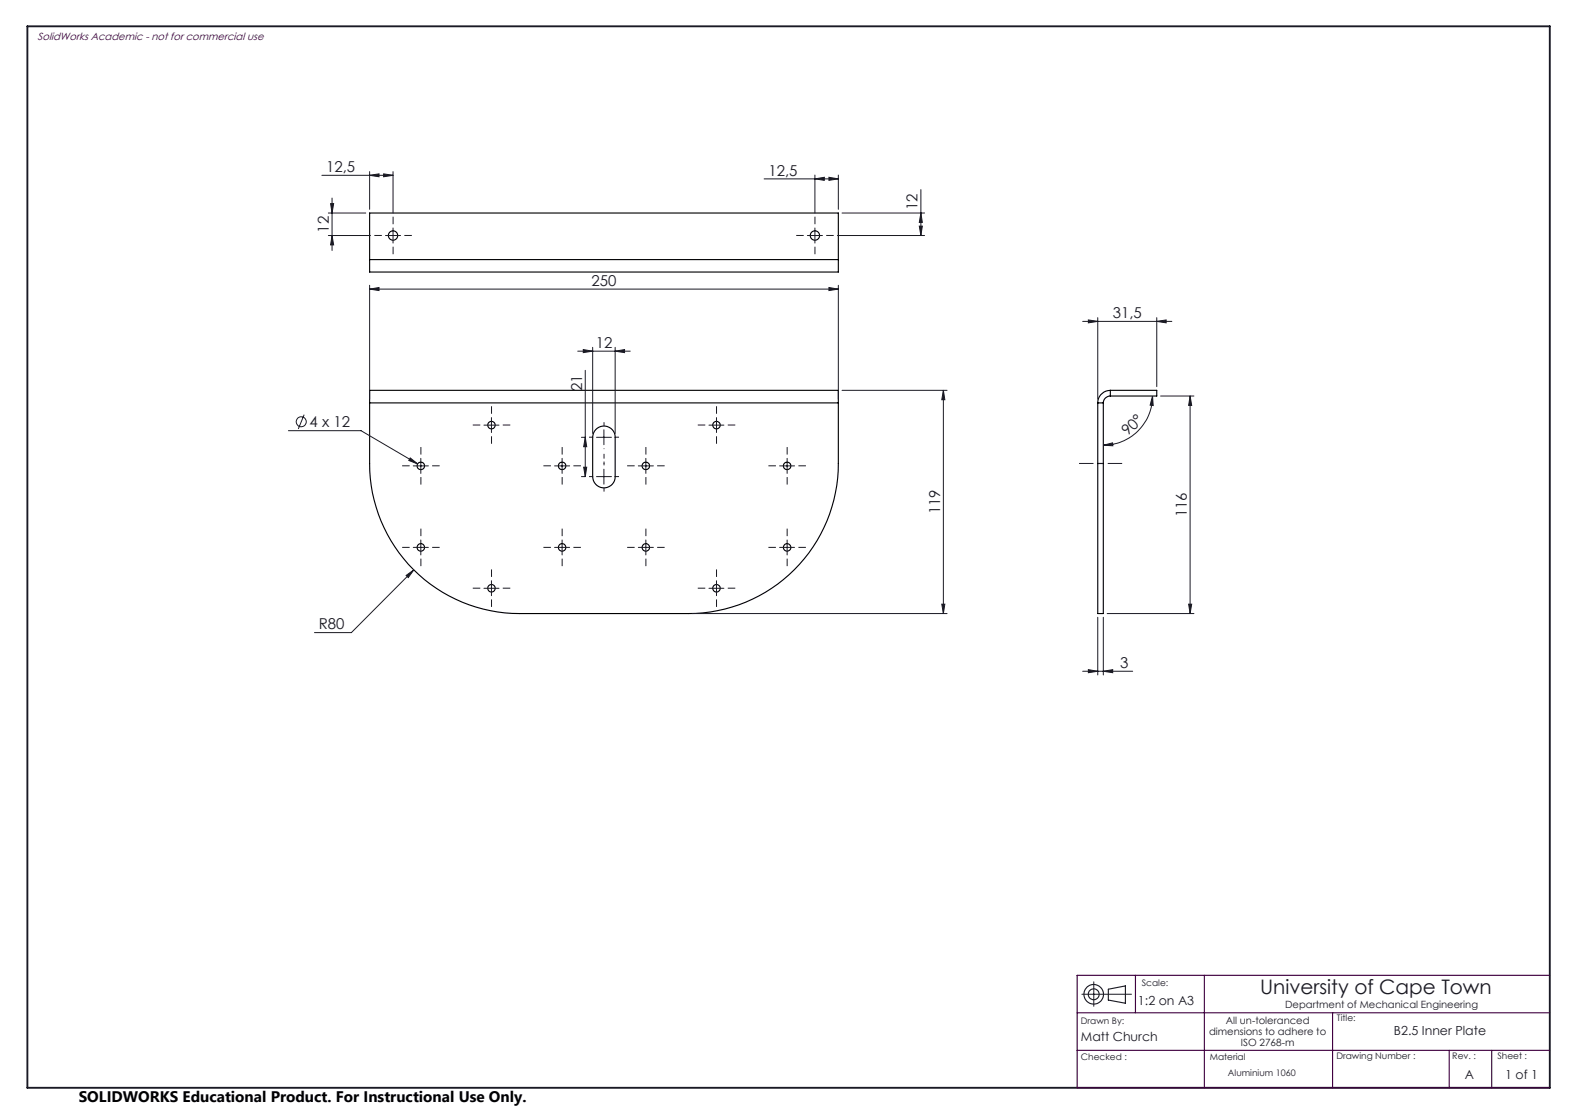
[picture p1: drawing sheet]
<svg xmlns="http://www.w3.org/2000/svg" width="420mm" height="297mm" viewBox="0 0 420 297" stroke-linecap="round" stroke-linejoin="round" font-family="sans-serif">
<g fill="none" stroke="#000" stroke-width=".3">
<path d="M98.6 69.2v3.3h125v-3.3M98.6 69.2v-12.4h125v12.4M98.6 69.2h125M98.6 107.4v-3.3h125v3.3M98.6 107.4v16.2a40 40 0 0 0 40 40h45a40 40 0 0 0 40-40v-16.2M98.6 107.4h125M158.9 114.5a2.99 2.99 0 0 1 3.3-.7 2.99 2.99 0 0 1 1.8 2.8v10.5a3 3 0 0 1-3 3 3 3 0 0 1-3-3v-10.5a3 3 0 0 1 .9-2.1zM292.7 107.4h1.5M292.7 107.4v16.2M294.2 107.4v16.2M296.1 104.1a3.4 3.4 0 0 0-3.4 3.3M296.1 105.6a1.87 1.87 0 0 0-1.9 1.8"/>
<path d="M296.1 104.1h12.4v1.5h-12.4M296.1 104.1v1.5M292.7 123.6v40h1.5v-40M292.7 123.6h1.5"/>
<circle cx="104.8" cy="62.8" r="1.24"/>
<circle cx="217.3" cy="62.8" r="1.24"/>
<circle cx="131.1" cy="113.3" r="1"/>
<circle cx="191.1" cy="113.3" r="1"/>
<circle cx="112.2" cy="124.2" r="1"/>
<circle cx="149.9" cy="124.2" r="1"/>
<circle cx="172.2" cy="124.2" r="1"/>
<circle cx="209.9" cy="124.2" r="1"/>
<circle cx="112.2" cy="146" r="1"/>
<circle cx="131.1" cy="156.8" r="1"/>
<circle cx="149.9" cy="146" r="1"/>
<circle cx="172.2" cy="146" r="1"/>
<circle cx="191.1" cy="156.8" r="1"/>
<circle cx="209.9" cy="146" r="1"/>
</g>
<g fill="none" stroke="#191924" stroke-width=".27">
<path d="M85.8 46.7h19M87.6 56.8h9.9M88.2 54.3h.8l-.5 2.5zM88.5 52.8v14M98.6 46.7l2.5-.3v.7zM98.6 45.8v10M102.3 46.4l2.5 .3-2.5 .4zM104.8 45.8v11M203.8 47.7h19.8M217.3 47.7l2.5-.4v.8zM217.3 46.7v10.1M221.1 47.3l2.5 .4-2.5 .4z"/>
<path d="M223.6 46.7v9.1M224.5 56.8h22.1M245.6 56.8l.4 2.5h-.9zM245.6 50.5v12.3M87.6 62.8h11.2M88.5 62.8l.5 2.5h-.8zM98.6 77.1l2.5-.4v.8zM98.6 76.1v30.3M98.6 77.1h125M102.8 62.8h4M104.8 60.8v4M215.3 62.8h4"/>
<path d="M217.3 60.8v4M221.1 76.7l2.5 .4-2.5 .4zM223.3 62.8h23.3M223.6 76.1v30.3M245.1 60.3h.9l-.4 2.5zM154.1 93.6h14M155.5 93.2l2.5 .4-2.5 .4zM156.1 98.7v28.4M158 92.6v23M164 93.6l2.5-.4v.8zM164 92.6v23M288.7 85.7h23.8"/>
<path d="M290.2 85.3l2.5 .4-2.5 .4zM292.7 84.7v21.7M308.5 85.7l2.5-.4v.8zM308.5 84.7v18.4M76.9 114.8h19.4l15.1 8.9M81.1 110.6l-1.5 3.8M129 113.3h4.1M131.1 111.3v4M155 116.6h1.1M156.1 116.6l.4 2.5h-.9zM159.1 116.6h4M161 114.6v4"/>
<path d="M189.1 113.3h3.9M191.1 111.3v4M224.5 104.1h28.1M251.6 104.1l.4 2.5h-.9zM251.6 104.1v59.5M294.2 118.7l2.5-.6 .1 .7zM307.3 105.6l.2 2.5-.8-.1zM307.3 105.6a13.1 13.1 0 0 1-13.1 13.1M309.5 105.6h8.9M317.4 105.6l.4 2.5h-.8zM317.4 105.6v58M109.4 122.1l2 1.6-2.4-.9z"/>
<path d="M110.2 124.2h4M112.2 122.2v4M147.9 124.2h4M149.9 122.2v4M155 127.1h1.1M155.6 124.6h.9l-.4 2.5zM159.1 127.1h4M161 125.1v4M170.2 124.2h4M172.2 122.2v4M207.9 124.2h4M209.9 122.2v4"/>
<path d="M108.3 153.4l2-1.5-1.4 2.1zM110.2 145.9h4M110.3 151.9l-16.6 16.8h-9.8M112.2 144v4M129 156.8h4.1M131.1 154.8v4M147.9 145.9h4M149.9 144v4M170.2 145.9h4M172.2 144v4M189.1 156.8h3.9M191.1 154.8v4"/>
<path d="M207.9 145.9h4M209.9 144v4M184.6 163.6h68M251.1 161.1h.9l-.4 2.5zM288.7 179h13.3M290.2 178.5l2.5 .5-2.5 .3zM292.7 164.6v15.3M294.2 179l2.5-.5v.8zM294.2 164.6v15.3M295.2 163.6h23.2M317 161.1h.8l-.4 2.5zM288.5 265.1h13.2"/>
<path d="M291.7 261.8v6.5"/>
<circle cx="80.3" cy="112.4" r="1.33"/>
</g>
<g fill="none" stroke="#191924" stroke-width=".3">
<path d="M295.6 263.7l4.5-.8v4.6l-4.5-.9z"/>
<circle cx="291.6" cy="265.1" r="2.61"/>
<circle cx="291.7" cy="265.1" r="1.45"/>
</g>
<path d="M299.2 123.6h-11.5" fill="none" stroke="#191924" stroke-width=".27" stroke-dasharray="15.2 1.3 1.3 1.3" stroke-dashoffset="11.4" stroke-linecap="butt"/>
<g fill="none" stroke="#191924" stroke-width=".27" stroke-dasharray="15.2 1.3 1.3 1.3" stroke-linecap="butt">
<path d="M104.8 59.8v-2M217.3 59.8v-2M101.8 62.8h-2M104.8 65.8v2M107.8 62.8h2M214.3 62.8h-2M217.3 65.8v2M220.3 62.8h2M128.1 113.3h-2M131.1 110.3v-2M131.1 116.3v2M134.1 113.3h2"/>
<path d="M158.1 116.6h-1M161.1 113.6v-1M164.1 116.6h1M188.1 113.3h-2M191.1 110.3v-2M191.1 116.3v2M194.1 113.3h2M109.2 124.2h-2M112.2 121.2v-2M112.2 127.2v2M115.2 124.2h2M146.9 124.2h-2"/>
<path d="M149.9 121.2v-2M149.9 127.2v2M152.9 124.2h2M158.1 127.1h-1M161.1 124.1v-1M161.1 130.1v1M164.1 127.1h1M169.2 124.2h-2M172.2 121.2v-2M172.2 127.2v2M175.2 124.2h2M206.9 124.2h-2"/>
<path d="M209.9 121.2v-2M209.9 127.2v2M212.9 124.2h2M109.2 145.9h-2M112.2 142.9v-2M112.2 148.9v2M115.2 145.9h2M128.1 156.8h-2M131.1 153.8v-2M131.1 159.8v2M134.1 156.8h2M146.9 145.9h-2"/>
<path d="M149.9 142.9v-2M149.9 148.9v2M152.9 145.9h2M169.2 145.9h-2M172.2 142.9v-2M172.2 148.9v2M175.2 145.9h2M188.1 156.8h-2M191.1 153.8v-2M191.1 159.8v2M194.1 156.8h2M206.9 145.9h-2"/>
<path d="M209.9 142.9v-2M209.9 148.9v2M212.9 145.9h2"/>
</g>
<path d="M161.1 119.6v4.1" fill="none" stroke="#191924" stroke-width=".27" stroke-dasharray="15.2 1.3 1.3 1.3" stroke-dashoffset="15.1" stroke-linecap="butt"/>
<path d="M7.3 7h406v283h-406z" fill="none" stroke="#191924" stroke-width=".5"/>
<path d="M287.2 270h126.1M302.8 260v10M321.2 260v30M355.4 270v20M413.3 260h-126.1v30h126.1M287.2 280h126.1M386.5 280v10M397.8 280v10" fill="none" stroke="#400040" stroke-width=".3"/>
<g fill="#191924">
<path d="M294.2 179l2.5-.5v.8zM290.2 178.5l2.5 .5-2.5 .3zM102.3 46.4l2.5 .3-2.5 .4zM98.6 46.7l2.5-.3v.7z"/>
<path d="M109.4 122.1l-.4 .7 2.4 .9zM108.3 153.4l.6 .6 1.4-2.1zM217.3 47.7l2.5-.4v.8zM221.1 47.3l2.5 .4-2.5 .4z"/>
<path d="M98.6 77.1l2.5-.4v.8zM221.1 76.7l2.5 .4-2.5 .4z"/>
<path d="M308.5 85.7l2.5-.4v.8zM290.2 85.3l2.5 .4-2.5 .4z"/>
<path d="M294.2 118.7l2.5-.6 .1 .7zM307.3 105.6l.2 2.5-.8-.1z"/>
<path d="M251.1 161.1h.9l-.4 2.5zM251.6 104.1l.4 2.5h-.9zM88.5 62.8l.5 2.5h-.8zM88.2 54.3h.8l-.5 2.5zM245.1 60.3h.9l-.4 2.5zM245.6 56.8l.4 2.5h-.9z"/>
<path d="M156.1 116.6l.4 2.5h-.9zM155.6 124.6h.9l-.4 2.5z"/>
<path d="M317.4 105.6l.4 2.5h-.8zM317 161.1h.8l-.4 2.5z"/>
<path d="M155.5 93.2l2.5 .4-2.5 .4zM164 93.6l2.5-.4v.8z"/>
</g>
<text font-size="5.3" fill="#191924" x="336" y="265.1">University of Cape Town</text>
<text font-size="4.1" x="21" y="293.7">SOLIDWORKS Educational Product. For Instructional Use Only.</text>
<g font-size="4" fill="#191924">
<text x="87" y="45.8">12,5</text>
<text x="204.9" y="46.8">12,5</text>
<text x="244.7" y="56.1" transform="rotate(-90 244.7 56.1)">12</text>
<text x="87.7" y="62" transform="rotate(-90 87.7 62)">12</text>
<text x="157.7" y="76.2">250</text>
<text x="296.7" y="84.8">31,5</text>
<text x="158.9" y="92.7">12</text>
<text x="155.2" y="104.3" transform="rotate(-90 155.2 104.3)">21</text>
<text x="82.5" y="113.9">4 x 12</text>
<text x="300.8" y="116.4" transform="rotate(-45 300.8 116.4)">90°</text>
<text x="250.7" y="137.1" transform="rotate(-90 250.7 137.1)">119</text>
<text x="316.5" y="137.9" transform="rotate(-90 316.5 137.9)">116</text>
<text x="85" y="167.8">R80</text>
<text x="298.7" y="178.1">3</text>
</g>
<g font-size="3.3" fill="#191924">
<text x="303.5" y="267.8">1:2 on A3</text>
<text x="371.7" y="275.9">B2.5 Inner Plate</text>
<text x="288.2" y="277.6">Matt Church</text>
<text x="390.6" y="287.6">A</text>
<text x="401.4" y="287.6">1 of 1</text>
</g>
<text font-size="2.8" fill="#400040" x="10" y="10.5">SolidWorks Academic - not for commercial use</text>
<g font-size="2.7" fill="#191924">
<text x="342.7" y="268.7">Department of Mechanical Engineering</text>
<text x="322.4" y="275.9">dimensions to adhere to</text>
<text x="326.9" y="272.9">All un-toleranced</text>
<text x="330.9" y="278.9">ISO 2768-m</text>
</g>
<g font-size="2.4" fill="#191924">
<text x="304.5" y="262.8">Scale:</text>
<text x="288.2" y="272.9">Drawn By:</text>
<text x="356.5" y="272.3">Title:</text>
<text x="288.2" y="282.6">Checked :</text>
<text x="322.6" y="282.6">Material</text>
<text x="327.4" y="286.8">Aluminium 1060</text>
<text x="356.4" y="282.4">Drawing Number :</text>
<text x="387.3" y="282.4">Rev. :</text>
<text x="399.3" y="282.3">Sheet :</text>
</g>
</svg>
